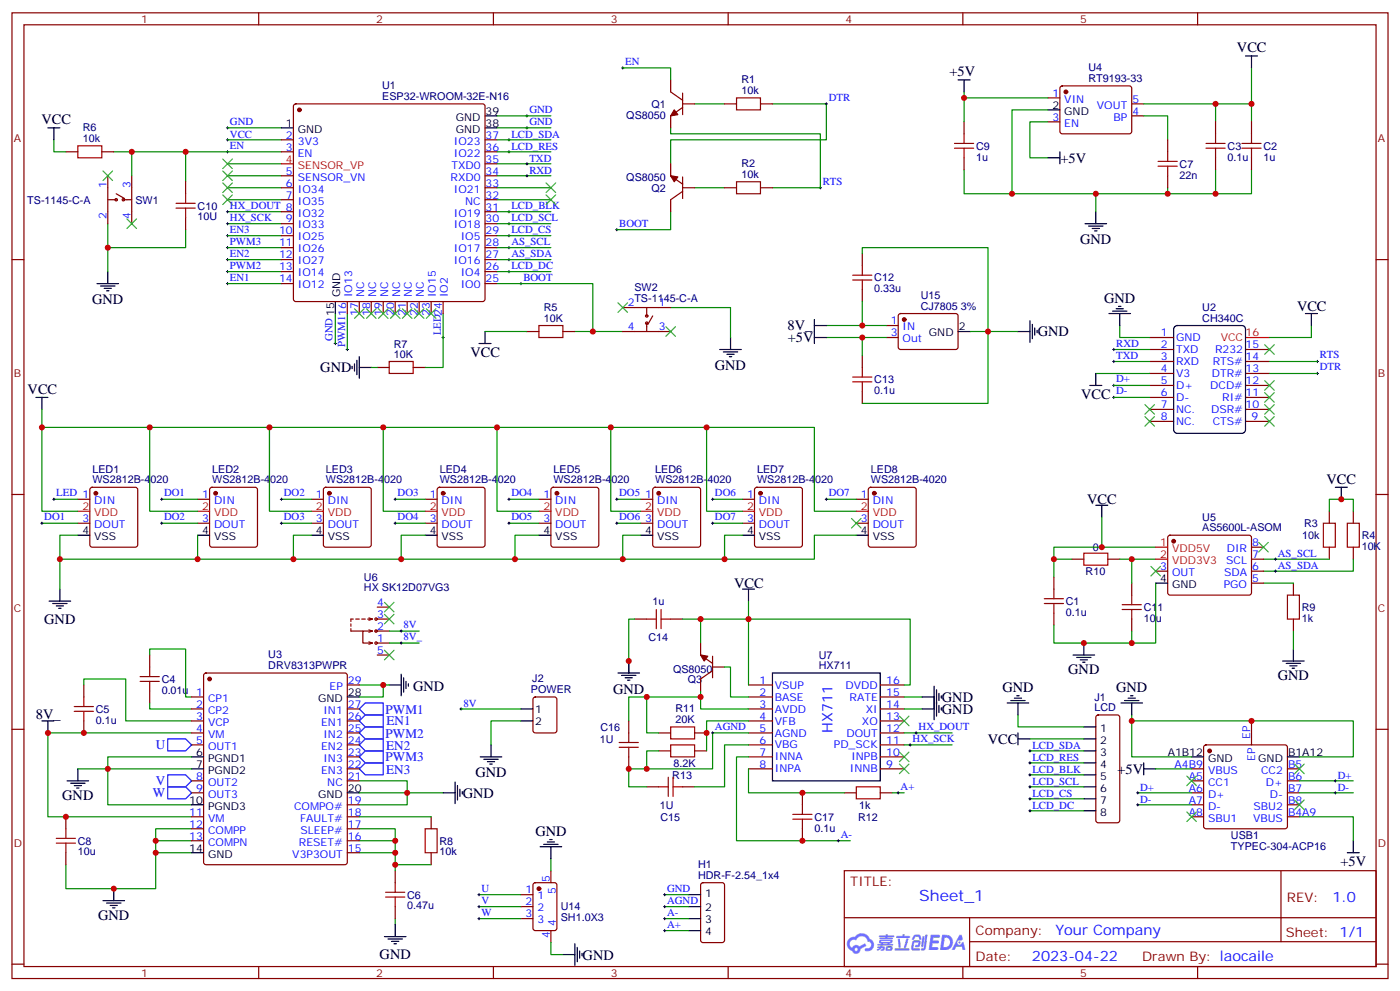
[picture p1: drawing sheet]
# EasyEDA schematic Knob_Sch.json
TITLE: Sheet_1; REV: 1.0; Date: 2023-04-22; Sheet: 1/1; Drawn By: laocaile; Company: Your Company

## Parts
C1  0.1u  [C0603]
C2  1u  [C0603]
C3  0.1u  [C0603]
C4  0.01u  [C0603]
C5  0.1u  [C0603]
C6  0.47u  [C0603]
C7  22n  [C0603]
C8  10u  [C0603]
C9  1u  [C0603]
C10  10U  [C0603]
C11  10u  [C0603]
C12  0.33u  [C0603]
C13  0.1u  [C0603]
C14  1u  [C0603]
C15  1U  [C0603]
C16  1U  [C0603]
C17  0.1u  [C0603]
H1  HDR-F-2.54_1x4  [P4]
J1  LCD  [LCD_EG1]
J2  POWER  [CONN-TH_XH2.54-2P]
LED1  WS2812B-4020  [LED-SMD_WS2812B-4020]
LED2  WS2812B-4020  [LED-SMD_WS2812B-4020]
LED3  WS2812B-4020  [LED-SMD_WS2812B-4020]
LED4  WS2812B-4020  [LED-SMD_WS2812B-4020]
LED5  WS2812B-4020  [LED-SMD_WS2812B-4020]
LED6  WS2812B-4020  [LED-SMD_WS2812B-4020]
LED7  WS2812B-4020  [LED-SMD_WS2812B-4020]
LED8  WS2812B-4020  [LED-SMD_WS2812B-4020]
Q1  QS8050  [SOT-23-3_L2.9-W1.3-P1.90-LS2.4-TR]
Q2  QS8050  [SOT-23-3_L2.9-W1.3-P1.90-LS2.4-TR]
Q3  QS8050  [SOT-23-3_L2.9-W1.3-P1.90-LS2.4-TR]
R1  10k  [R0603]
R2  10k  [R0603]
R3  10k  [R0603]
R4  10K  [R0603]
R5  10K  [R0603]
R6  10k  [R0603]
R7  10K  [R0603]
R8  10k  [R0603]
R9  1k  [R0603]
R10  0  [R0603]
R11  20K  [R0603]
R12  1k  [R0603]
R13  8.2K  [R0603]
SW1  TS-1145-C-A  [KEY-SMD_4P-L4.2-W3.2-P2.20-LS4.6]
SW2  TS-1145-C-A  [KEY-SMD_4P-L4.2-W3.2-P2.20-LS4.6]
U1  ESP32-WROOM-32E-N16  [WIFI-SMD_ESP32-WROOM-32E]
U2  CH340C  [SOP-16_L10.0-W3.9-P1.27-LS6.0-BL]
U3  DRV8313PWPR  [HTSSOP-28_L9.8-W4.5-P0.65-LS6.6-BL-EP]
U4  RT9193-33  [SOT-23-5_L2.9-W1.6-P0.95-LS2.8-BL]
U5  AS5600L-ASOM  [SOIC-8_L5.0-W4.0-P1.27-LS6.0-BL]
U6  HX SK12D07VG3  [SW-TH_SK12D07VG3]
U7  HX711  [SOP-16_L10.0-W3.9-P1.27-LS6.0-BL]
U14  SH1.0X3  [CONN-SMD_SH1.0X3]
U15  CJ7805 3%  [TO-252-2_L6.6-W6.1-P4.58-LS10.1-BR-CW]
USB1  TYPEC-304-ACP16  [USB-C-SMD_TYPE-C-16P-1]

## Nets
8V: J2.1 U6.2
8V_: C5.1 C8.2 C12.2 U3.4(VM) U3.11(VM) U6.1 U15.1(IN)
+5V: C9.2 C13.2 U4.1(VIN) U4.3(EN) U15.3(Out) USB1.A4B9(VBUS) USB1.B4A9(VBUS)
AGND: C15.2 C16.1 H1.2 R13.1 U7.5(AGND)
GND: C1.1 C2.1 C3.1 C6.1 C7.1 C8.1 C9.1 C10.1 C11.1 C12.1 C13.1 C14.2 H1.1 J1.1 J2.2 LED1.4(VSS) LED2.4(VSS) LED3.4(VSS) LED4.4(VSS) LED5.4(VSS) LED6.4(VSS) LED7.4(VSS) LED8.4(VSS) R7.2 R9.1 SW1.2 SW2.1 U1.1(GND) U1.15(GND) U1.38(GND) U1.39(GND) U2.1(GND) U3.6(PGND1) U3.7(PGND2) U3.10(PGND3) U3.12(COMPP) U3.13(COMPN) U3.14(GND) U3.19(COMPO#) U3.20(GND) U3.21(NC) U3.28(GND) U3.29(EP) U4.2(GND) U5.4(GND) U7.14(XI) U7.15(RATE) U14.4 U14.5 U15.2(GND) USB1.A1B12(GND) USB1.B1A12(GND) USB1.EP
VCC: C1.2 C2.2 C3.2 C14.1 J1.2 LED1.2(VDD) LED2.2(VDD) LED3.2(VDD) LED4.2(VDD) LED5.2(VDD) LED6.2(VDD) LED7.2(VDD) LED8.2(VDD) Q3.1(E) R3.2 R4.2 R5.1 R6.2 R10.2 U1.2(3V3) U2.4(V3) U2.16(VCC) U4.5(VOUT) U5.1(VDD5V) U7.1(VSUP) U7.16(DVDD)
A+: H1.4 R12.2
A-: C17.2 H1.3 U7.7(INNA)
AS_SCL: R3.1 U1.28(IO17) U5.7(SCL)
AS_SDA: R4.1 U1.27(IO16) U5.6(SDA)
BOOT: Q2.3(C) R5.2 SW2.4 U1.25(IO0)
D+: U2.5(D+) USB1.A6(D+) USB1.B6(D+)
D-: U2.6(D-) USB1.A7(D-) USB1.B7(D-)
DO1: LED1.3(DOUT) LED2.1(DIN)
DO2: LED2.3(DOUT) LED3.1(DIN)
DO3: LED3.3(DOUT) LED4.1(DIN)
DO4: LED4.3(DOUT) LED5.1(DIN)
DO5: LED5.3(DOUT) LED6.1(DIN)
DO6: LED6.3(DOUT) LED7.1(DIN)
DO7: LED7.3(DOUT) LED8.1(DIN)
DTR: Q2.1(E) R1.2 U2.13(DTR#)
EN: C10.2 Q1.3(C) R6.1 SW1.3 U1.3(EN)
EN1: U1.14(IO12) U3.26(EN1)
EN2: U1.12(IO27) U3.24(EN2)
EN3: U1.10(IO25) U3.22(EN3)
HX_DOUT: U1.8(IO32) U7.12(DOUT)
HX_SCK: U1.9(IO33) U7.11(PD_SCK)
LCD_BLK: J1.5 U1.31(IO19)
LCD_CS: J1.7 U1.29(IO5)
LCD_DC: J1.8 U1.26(IO4)
LCD_RES: J1.4 U1.36(IO22)
LCD_SCL: J1.6 U1.30(IO18)
LCD_SDA: J1.3 U1.37(IO23)
LED: LED1.1(DIN) R7.1 U1.24(IO2)
PWM1: U1.16(IO13) U3.27(IN1)
PWM2: U1.13(IO14) U3.25(IN2)
PWM3: U1.11(IO26) U3.23(IN3)
RTS: Q1.1(E) R2.2 U2.14(RTS#)
RXD: U1.34(RXD0) U2.2(TXD)
TXD: U1.35(TXD0) U2.3(RXD)
U: U3.5(OUT1) U14.1
V: U3.8(OUT2) U14.2
W: U3.9(OUT3) U14.3
C4_1: C4.1 U3.2(CP2)
C4_2: C4.2 U3.1(CP1)
C5_2: C5.2 U3.3(VCP)
R1_1: Q1.2(B) R1.1
R2_1: Q2.2(B) R2.1
R8_1: C6.2 R8.1 U3.15(V3P3OUT) U3.16(RESET#) U3.17(SLEEP#)
R8_2: R8.2 U3.18(FAULT#)
R9_2: R9.2 U5.5(PGO)
R10_1: C11.2 R10.1 U5.2(VDD3V3)
U4_4: C7.2 U4.4(BP)
U7_2: Q3.2(B) U7.2(BASE)
U7_3: C16.2 Q3.3(C) R11.1 U7.3(AVDD)
U7_4: R11.2 R13.2 U7.4(VFB)
U7_6: C15.1 U7.6(VBG)
U7_8: C17.1 R12.1 U7.8(INPA)

Not connected (* = marked no-connect by the designer): LED8 3(DOUT)*; SW1 1* 4*; SW2 2* 3*; U1 4(SENSOR_VP) 5(SENSOR_VN) 6(IO34) 7(IO35) 17(NC)* 18(NC)* 19(NC)* 20(NC)* 21(NC)* 22(NC)* 23(IO15)* 32(NC) 33(IO21); U2 7(NC.)* 8(NC.)* 9(CTS#)* 10(DSR#)* 11(RI#)* 12(DCD#)* 15(R232)*; U5 3(OUT)* 8(DIR)*; U6 3* 4* 5*; U7 9(INNB)* 10(INPB)* 13(XO)*; USB1 A5(CC1)* A8(SBU1)* B5(CC2)* B8(SBU2)*

# EasyEDA board Knob_PCB.json

Outline 90 x 90 mm; copper layers: TopLayer, BottomLayer. Coordinates in mm from the lower left corner of the outline.
Outline path: 26.03,48.55 26.44,48.15 26.03,47.75 16.64,47.75 16.24,48.15 16.64,48.55 closed ; 26.03,42.56 26.44,42.16 26.03,41.76 16.64,41.76 16.24,42.16 16.64,42.56 closed ; 41.49,73.28 41.89,73.68 42.29,73.28 42.29,63.88 41.89,63.48 41.49,63.88 closed ; 41.6,25.91 42,26.31 42.4,25.91 42.4,16.51 42,16.11 41.6,16.51 closed ; 47.6,25.91 48,26.31 48.4,25.91 48.4,16.51 48,16.11 47.6,16.51 closed ; 47.84,73.28 48.24,73.68 48.64,73.28 48.64,63.88 48.24,63.48 47.84,63.88 closed ; 73.53,48.15 73.93,47.75 73.53,47.35 64.13,47.35 63.73,47.75 64.13,48.15 closed ; 73.53,42.08 73.93,41.67 73.53,41.28 64.13,41.28 63.74,41.67 64.13,42.08 closed ; 58.43,31.37 63.75,41.76 64.21,42.09 64.54,41.63 58.99,30.8 48.11,25.34 47.65,25.68 47.99,26.13 closed ; 58.55,58.17 48.16,63.5 47.83,63.96 48.29,64.29 59.12,58.74 64.57,47.85 64.24,47.4 63.78,47.73 closed ; 25.8,47.84 25.68,48.12 25.69,48.19 31.17,58.85 41.84,64.32 41.91,64.32 42.19,64.21 42.31,63.92 42.21,63.66 41.97,63.53 31.73,58.29 26.48,48.06 26.34,47.82 26.08,47.72 closed ; 42.27,25.78 41.99,25.66 41.93,25.67 31.09,31.22 25.64,42.1 25.64,42.16 25.75,42.45 26.03,42.56 26.3,42.47 26.43,42.22 31.66,31.78 42.05,26.46 42.29,26.32 42.39,26.06 closed ; 0,85 arc(1.46,88.54) 5,90 85,90 arc(88.54,88.54) 90,85 90,5 arc(88.54,1.46) 85,0 5,0 arc(1.46,1.46) 0,5 0,85

## Design rules (mm)
Default: track 0.254, clearance 0.152, via 0.61, via hole 0.305

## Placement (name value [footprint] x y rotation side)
C1  0.1u  [C0603]  65.91 7.49 0 top
C2  1u  [C0603]  66.8 4.57 90 top
C3  0.1u  [C0603]  64.39 4.57 270 top
C4  0.01u  [C0603]  61.47 67.31 90 top
C5  0.1u  [C0603]  63.63 67.31 90 top
C6  0.47u  [C0603]  70.49 80.64 270 top
C7  22n  [C0603]  58.77 4.56 270 top
C8  10u  [C0603]  78.1 67.31 90 top
C9  1u  [C0603]  56.77 4.57 90 top
C10  10U  [C0603]  9.65 58.31 90 top
C11  10u  [C0603]  40.13 44.96 90 top
C12  0.33u  [C0603]  83.69 67.31 90 top
C13  0.1u  [C0603]  80.77 67.29 270 top
C14  1u  [C0603]  11.3 7.24 270 top
C15  1U  [C0603]  4.3 16 180 top
C16  1U  [C0603]  4.32 9.78 0 top
C17  0.1u  [C0603]  14.61 7.11 90 top
H1  HDR-F-2.54_1x4  [P4]  25.4 15.24 270 bottom
Hole_gge7397  -  [Hole_gge7397]  45 54.5 0 top
Hole_gge7412  -  [Hole_gge7412]  45 35.5 0 top
Hole_gge7442  -  [Hole_gge7442]  35.5 45 0 top
Hole_gge7457  -  [Hole_gge7457]  54.5 45 0 top
Hole_gge13275  -  [Hole_gge13275]  3 86 0 top
Hole_gge13311  -  [Hole_gge13311]  86 86 0 top
Hole_gge13341  -  [Hole_gge13341]  86 3 0 top
Hole_gge13356  -  [Hole_gge13356]  3 3 0 top
J1  LCD  [LCD_EG1]  32.13 75.69 270 bottom
J2  POWER  [CONN-TH_XH2.54-2P]  48.13 84.71 180 top
LED1  WS2812B-4020  [LED-SMD_WS2812B-4020]  25.15 53.09 60 top
LED2  WS2812B-4020  [LED-SMD_WS2812B-4020]  35.43 63.88 30 top
LED3  WS2812B-4020  [LED-SMD_WS2812B-4020]  54.74 63.88 330 top
LED4  WS2812B-4020  [LED-SMD_WS2812B-4020]  64.13 54.74 300 top
LED5  WS2812B-4020  [LED-SMD_WS2812B-4020]  64.64 35.05 240 top
LED6  WS2812B-4020  [LED-SMD_WS2812B-4020]  54.99 25.91 210 top
LED7  WS2812B-4020  [LED-SMD_WS2812B-4020]  34.67 26.03 150 top
LED8  WS2812B-4020  [LED-SMD_WS2812B-4020]  25.78 36.07 115 top
Q1  QS8050  [SOT-23-3_L2.9-W1.3-P1.90-LS2.4-TR]  9.27 53.34 0 top
Q2  QS8050  [SOT-23-3_L2.9-W1.3-P1.90-LS2.4-TR]  16 53.34 180 top
Q3  QS8050  [SOT-23-3_L2.9-W1.3-P1.90-LS2.4-TR]  7.87 7.11 0 top
R1  10k  [R0603]  15.11 47.62 90 top
R2  10k  [R0603]  12.32 47.62 90 top
R3  10k  [R0603]  46.61 48.51 180 top
R4  10K  [R0603]  26.67 66.55 270 top
R5  10K  [R0603]  9.02 47.62 90 top
R6  10k  [R0603]  12.83 58.29 90 top
R7  10K  [R0603]  15.88 58.29 90 top
R8  10k  [R0603]  68.71 80.64 270 top
R9  1k  [R0603]  44.96 41.4 0 top
R10  0  [R0603]  43.18 48.51 0 top
R11  20K  [R0603]  4.3 12.06 180 top
R12  1k  [R0603]  17.78 7.24 270 top
R13  8.2K  [R0603]  4.3 13.97 0 top
SW1  TS-1145-C-A  [KEY-SMD_4P-L4.2-W3.2-P2.20-LS4.6]  3.05 56.52 90 top
SW2  TS-1145-C-A  [KEY-SMD_4P-L4.2-W3.2-P2.20-LS4.6]  3.05 50.29 90 top
U1  ESP32-WROOM-32E-N16  [WIFI-SMD_ESP32-WROOM-32E]  14.48 72.9 270 top
U2  CH340C  [SOP-16_L10.0-W3.9-P1.27-LS6.0-BL]  76.96 7.11 270 top
U3  DRV8313PWPR  [HTSSOP-28_L9.8-W4.5-P0.65-LS6.6-BL-EP]  66.29 74.42 0 top
U4  RT9193-33  [SOT-23-5_L2.9-W1.6-P0.95-LS2.8-BL]  61.82 4.82 180 top
U5  AS5600L-ASOM  [SOIC-8_L5.0-W4.0-P1.27-LS6.0-BL]  45 45 270 top
U6  HX SK12D07VG3  [SW-TH_SK12D07VG3]  67.06 87.38 180 top
U7  HX711  [SOP-16_L10.0-W3.9-P1.27-LS6.0-BL]  13.21 14.22 0 top
U14  SH1.0X3  [CONN-SMD_SH1.0X3]  75.06 59.82 0 top
U15  CJ7805 3%  [TO-252-2_L6.6-W6.1-P4.58-LS10.1-BR-CW]  85.09 58.93 90 top
USB1  TYPEC-304-ACP16  [USB-C-SMD_TYPE-C-16P-1]  45 5.33 0 top

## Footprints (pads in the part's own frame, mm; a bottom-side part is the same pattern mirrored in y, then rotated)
C0603
  rect 0.8x0.9 smd: 1(-0.7,0) 2(0.7,0)
CONN-SMD_SH1.0X3
  rect 0.5x1.6 smd: 1(-1,1.448) 2(0,1.448) 3(1,1.448)
  rect 0.8x1.8 smd: 4(-2.1,-1.448) 5(2.1,-1.448)
CONN-TH_XH2.54-2P
  rect 1.524x1.524 hole 1.05x1: 1(-1.25,0) 2(1.25,0)
Hole_gge7397
  round 2.6 hole 2.6 unplated: (0,0)
Hole_gge7412
  round 2.6 hole 2.6 unplated: (0,0)
Hole_gge7442
  round 2.6 hole 2.6 unplated: (0,0)
Hole_gge7457
  round 2.6 hole 2.6 unplated: (0,0)
Hole_gge13275
  round 3 hole 3 unplated: (0,0)
Hole_gge13311
  round 3 hole 3 unplated: (0,0)
Hole_gge13341
  round 3 hole 3 unplated: (0,0)
Hole_gge13356
  round 3 hole 3 unplated: (0,0)
HTSSOP-28_L9.8-W4.5-P0.65-LS6.6-BL-EP
  round 0.6 hole 0.3: (-1.5,0.5) (-1.5,-0.5) (-0.5,0.5) (-0.5,-0.5) (0.5,0.5) (0.5,-0.5) (1.5,0.5) (1.5,-0.5)
  oval 0.343x1.732 smd: 1(-4.225,-2.866) 2(-3.575,-2.866) 3(-2.925,-2.866) 4(-2.275,-2.866) 5(-1.625,-2.866) 6(-0.975,-2.866) 7(-0.325,-2.866) 8(0.325,-2.866) 9(0.975,-2.866) 10(1.625,-2.866) 11(2.275,-2.866) 12(2.925,-2.866) 13(3.575,-2.866) 14(4.225,-2.866) 15(4.225,2.866) 16(3.575,2.866) 17(2.925,2.866) 18(2.275,2.866) 19(1.625,2.866) 20(0.975,2.866) 21(0.325,2.866) 22(-0.325,2.866) 23(-0.975,2.866) 24(-1.625,2.866) 25(-2.275,2.866) 26(-2.925,2.866) 27(-3.575,2.866) 28(-4.225,2.866)
  rect 6.2x2.75 smd: 29(0,0)
KEY-SMD_4P-L4.2-W3.2-P2.20-LS4.6
  rect 1.05x0.7 smd: 1(-2.1,1.075) 2(2.1,1.075) 3(-2.1,-1.075) 4(2.1,-1.075)
LCD_EG1
  rect 1.5x3 smd: 1(-7,0) 2(-5,0) 3(-3,0) 4(-1,0) 5(1,0) 6(3,0) 7(5,0) 8(7,0)
LED-SMD_WS2812B-4020
  rect 0.42x1.3 smd: 1(1.275,0) 2(0.425,0) 3(-0.425,0) 4(-1.275,0)
P4
  rect 1.5x3 smd: 1(-2.921,-0.381) 2(-0.921,-0.381) 3(1.079,-0.381) 4(3.079,-0.381)
R0603
  rect 0.806x0.864 smd: 1(-0.753,0) 2(0.753,0)
SOIC-8_L5.0-W4.0-P1.27-LS6.0-BL
  oval 0.568x1.95 smd: 1(-1.905,-2.705) 2(-0.635,-2.705) 3(0.635,-2.705) 4(1.905,-2.705) 5(1.905,2.705) 6(0.635,2.705) 7(-0.635,2.705) 8(-1.905,2.705)
SOP-16_L10.0-W3.9-P1.27-LS6.0-BL
  oval 0.56x1.745 smd: 1(-4.445,-2.873) 2(-3.175,-2.873) 3(-1.905,-2.873) 4(-0.635,-2.873) 5(0.635,-2.873) 6(1.905,-2.873) 7(3.175,-2.873) 8(4.445,-2.873) 9(4.445,2.873) 10(3.175,2.873) 11(1.905,2.873) 12(0.635,2.873) 13(-0.635,2.873) 14(-1.905,2.873) 15(-3.175,2.873) 16(-4.445,2.873)
SOT-23-3_L2.9-W1.3-P1.90-LS2.4-TR
  rect 1.25x0.7 smd: 1(1.25,0.95) 2(1.25,-0.95) 3(-1.25,0)
SOT-23-5_L2.9-W1.6-P0.95-LS2.8-BL
  rect 0.6x1 smd: 1(-0.95,-1.1) 2(0,-1.1) 3(0.95,-1.1) 4(0.95,1.1) 5(-0.95,1.1)
SW-TH_SK12D07VG3
  oval 1.6x1.6 hole 1: 1(-2,0) 2(0,0) 3(2,0)
  oval 2x2.6 hole 1x1.4: 4(4.15,0) 5(-4.15,0)
TO-252-2_L6.6-W6.1-P4.58-LS10.1-BR-CW
  rect 2.364x1.064 smd: 1(3.462,-2.286) 3(3.462,2.286)
  rect 6.004x5.512 smd: 2(-3.462,0)
USB-C-SMD_TYPE-C-16P-1
  round 0.65 hole 0.65 unplated: (-2.9,1.24) (2.9,1.25)
  rect 0.6x1.15 smd: A1B12(-3.2,2.41) A4B9(-2.4,2.41) B1A12(3.2,2.41) B4A9(2.4,2.41)
  rect 0.3x1.15 smd: A5(-1.25,2.41) A6(-0.25,2.41) A7(0.25,2.41) A8(1.25,2.41) B5(1.75,2.41) B6(0.75,2.41) B7(-0.75,2.41) B8(-1.75,2.41)
  oval 1x2.1 hole 0.6x1.7: EP(-4.32,1.74) EP(4.32,1.74)
  oval 1x1.8 hole 0.6x1.4: EP(-4.32,-2.41) EP(4.32,-2.41)
WIFI-SMD_ESP32-WROOM-32E
  rect 0.95x2.1 smd: 1(-9.002,-9) 2(-7.732,-9) 3(-6.463,-9) 4(-5.192,-9) 5(-3.922,-9) 6(-2.652,-9) 7(-1.383,-9) 8(-0.113,-9) 9(1.157,-9) 10(2.428,-9) 11(3.697,-9) 12(4.968,-9) 13(6.237,-9) 14(7.508,-9) 25(7.508,9) 26(6.237,9) 27(4.968,9) 28(3.697,9) 29(2.428,9) 30(1.157,9) 31(-0.113,9) 32(-1.383,9) 33(-2.652,9) 34(-3.922,9) 35(-5.192,9) 36(-6.463,9) 37(-7.732,9) 38(-9.002,9)
  rect 2.1x0.95 smd: 15(9.002,-5.715) 16(9.002,-4.445) 17(9.002,-3.175) 18(9.002,-1.905) 19(9.002,-0.635) 20(9.002,0.635) 21(9.002,1.905) 22(9.002,3.175) 23(9.002,4.445) 24(9.002,5.715)
  rect 0.9x0.9 smd: 39(-2.722,-0.1) 39(-2.722,-1.5) 39(-2.722,-2.9) 39(-1.322,-0.1) 39(-1.322,-1.5) 39(-1.322,-2.9) 39(0.079,-0.1) 39(0.079,-1.5) 39(0.079,-2.9)

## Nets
As in the schematic, except:
8V: J2.2 U6.2
GND: C1.1 C2.1 C3.1 C6.1 C7.1 C8.1 C9.1 C10.1 C11.1 C12.1 C13.1 C14.2 H1.1 J1.1 J2.1 LED1.4 LED2.4 LED3.4 LED4.4 LED5.4 LED6.4 LED7.4 LED8.4 R7.2 R9.1 SW1.2 SW2.1 U1.1 U1.15 U1.38 U1.39 U2.1 U3.6 U3.7 U3.10 U3.12 U3.13 U3.14 U3.19 U3.20 U3.21 U3.28 U3.29 U4.2 U5.4 U7.14 U7.15 U14.4 U14.5 U15.2 USB1.A1B12 USB1.B1A12 USB1.EP

Pads without a net: LED8 3; SW1 1 4; SW2 2 3; U1 4 5 6 7 17 18 19 20 21 22 23 32 33; U2 7 8 9 10 11 12 15; U5 3 8; U6 3 4 5; U7 9 10 13; USB1 A5 A8 B5 B8

## Via types
v1: diameter 0.61, hole 0.305, TopLayer to BottomLayer, 110 vias

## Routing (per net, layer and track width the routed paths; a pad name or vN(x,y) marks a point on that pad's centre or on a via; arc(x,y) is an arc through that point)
8V: length 23.7
  TopLayer w0.4: J2.2 48.15,83.44 65.53,83.44 67.06,84.96 U6.2
8V_: length 71.8
  TopLayer w0.254: U3.4 64.02,72.4 64.38,72.77 68.2,72.77 68.57,72.4 U3.11
  TopLayer w0.4: U6.1 71.5,82.93 77.98,82.93 79.63,81.28 79.63,74.93 87.38,67.18 87.38,65.28 ; 87.38,65.28 U15.1 ; 87.38,65.28 84.77,67.88 83.69,67.88 ; U3.11 68.57,70.24 69.85,68.96 77.15,68.96 C8.2 ; U3.4 64.02,69.34 64.64,68.71 64.64,66.93 64.26,66.55 64.2,66.61 C5.1 ; 83.69,68.01 82.74,68.96 79.77,68.96 78.99,68.19 77.74,68.19
+5V: length 111.1
  TopLayer w0.254: 48.51,9.78 51.31,9.78 55.81,5.27 C9.2 57.09,5.27 58.67,6.86 59.93,6.86 U4.3 61.09,5.7 61.09,5.21 61.47,4.83 62.43,4.83 62.77,5.16 U4.1 v1(63.83,6.99) 63.88,6.99 ; 48.51,9.78 43.62,9.78 42.6,8.75 USB1.A4B9 ; 48.51,9.78 47.4,8.66 47.4,7.74 ; v1(81.91,6.99) 83.06,8.13 83.06,46.23 80.26,49.02 80.26,59.85 U15.3 82.8,64.2 80.77,66.23
  BottomLayer w0.254: v1(63.83,6.99) v1(81.91,6.99)
AGND: length 39.5
  TopLayer w0.254: v1(13.84,9.53) U7.5 13.84,13.21 12.32,14.73 4.87,14.73 C15.2 3.6,14.03 R13.1 2.03,12.46 2.03,11.3 2.09,11.3 C16.1
  BottomLayer w0.254: 18.11,16.2 13.84,11.94 v1(13.84,9.53) ; H1.2 18.07,16.16 17.6,15.69
GND:
  vias: v1(1.91,81.41) v1(6.1,42.55) v1(6.6,62.61) v1(7.24,50.42) v1(8.38,1.27) v1(11.3,5.21) v1(12.32,55.75) v1(12.57,38.35) v1(19.05,34.8) v1(19.18,54.36) v1(20.45,65.53) v1(20.7,23.37) v1(21.21,67.82) v1(23.88,60.2) v1(24,50.42) v1(28.96,8.38) v1(29.34,28.96) v1(30.99,45.08) v1(30.99,18.54) v1(32.38,19.43) v1(32.77,64.77) v1(33.02,49.91) v1(37.85,18.8) v1(38.1,81.15) v1(40,38.86) v1(40.26,50.67) v1(44.07,18.54) v1(44.96,60.45) v1(45.09,25.02) v1(50.55,66.67) v1(51.56,37.97) v1(52.2,2.54) v1(53.85,77.22) v1(53.85,32.89) v1(55.5,86.36) v1(56.9,50.04) v1(56.9,40.64) v1(57.28,18.03) v1(58.17,86.87) v1(59.44,69.22) v1(60.45,75.06) v1(62.1,60.71) v1(62.48,45.34) v1(65.79,69.98) v1(66.55,61.59) v1(67.31,39.12) v1(70.61,21.72) v1(70.74,17.4) v1(72.01,1.02) v1(72.26,31.5) v1(72.39,64.01) v1(72.9,45.34) v1(74.8,77.6) v1(76.71,67.56) v1(77.6,55.63) v1(78.23,20.19) v1(79.38,63.37) v1(82.93,79.76) v1(87.12,57.15) v1(88.14,64.01)
VCC: length 599.9
  TopLayer w0.254: LED5.2 64.82,34.29 69.47,34.29 73.03,37.85 v1(73.03,37.97) 74.55,39.5 74.55,48.26 67.94,54.86 64.84,54.86 64.35,54.37 ; C1.2 66.8,7.3 C2.2 65.79,5.27 C3.2 62.92,3.87 U4.5 ; 43.81,48.64 R10.2 ; R10.2 45.85,48.51 ; R10.2 42.32,46.91 42.3,46.91 ; U7.1 8.76,8.42 Q3.1 ; 12.83,59.05 12.7,59.17 v1(12.7,61.09) ; Q3.1 9.25,7.94 C14.1 ; Q3.1 8,6.94 8,2.92 9.4,1.52 31.62,1.52 40.89,10.79 65.79,10.79 66.61,9.95 66.61,7.49 66.87,7.75 v1(70.5,7.75) U2.4 76.45,7.75 77.34,8.64 77.34,10.41 78.49,11.56 U2.16 80.77,12.49 80.77,47.37 v1(68.45,59.69) ; 54.62,25.69 54.86,25.45 v1(54.86,16.66) 54.86,15.75 54.36,15.24 39.5,15.24 34.16,20.57 34.16,26.11 LED7.2 ; U1.2 4.05,80.63 2.03,78.61 v1(2.03,64.26) ; R5.1 9.02,43.3 ; LED3.2 55.25,63.81 v1(55.25,66.29) ; LED1.2 22.55,56.26 14.35,56.26 14.1,56.52 14.1,58.29 13.34,59.05 R6.2 ; 9.02,37.73 10.29,36.45 25.6,36.45 ; v1(3.56,51.05) 4.7,51.05 8.88,46.87 9.02,46.87 11.44,44.45 15.75,44.45 17.14,45.85 31.5,45.85 35.18,49.53 44.96,49.53 45.86,48.63 R3.2 ; U7.16 9.02,17.1 9.02,43.48 ; 35.8,64.09 34.1,65.79 R4.2 26.54,65.67 v1(26.54,61.21)
  BottomLayer w0.254: 32.13,80.69 33.86,80.69 34.8,79.76 34.8,68.07 27.81,61.09 26.54,61.09 v1(26.54,61.21) 26.42,61.09 v1(12.7,61.09) ; v1(55.25,66.29) 59.44,66.29 66.04,59.69 v1(68.45,59.69) ; v1(12.7,61.09) 9.02,61.09 ; v1(12.7,61.09) 5.08,61.09 2.03,64.14 v1(2.03,64.26) 2.03,52.58 v1(3.56,51.05) 3.43,50.93 3.43,36.45 19.81,20.07 34.54,20.07 39.37,15.24 53.44,15.24 54.86,16.66 ; v1(70.5,7.75) 63.78,7.75 v1(54.86,16.66) 54.86,19.81 v1(73.03,37.97) 74.62,39.57 83.06,39.57
(no net):
  vias: v1(63.88,18.41)
A+: length 14.6
  TopLayer w0.254: 17.78,6.48 17.78,4.92 18.26,4.44 v1(19.05,4.44)
  BottomLayer w0.254: v1(19.05,4.44) 20.32,4.44 22.36,6.49 ; 22.36,6.48 22.36,9.15 25.53,12.32 25.78,12.16
A-: length 17.6
  TopLayer w0.254: C17.2 16.06,9.27 v1(16.26,9.27) 16.38,9.4 U7.7
  BottomLayer w0.254: H1.3 18.35,14.16 16.26,12.06 v1(16.26,9.27)
AS_SCL: length 60.6
  TopLayer w0.254: v1(49.66,52.32) 49.66,46.61 48.68,45.64 47.7,45.64 ; U1.28 28.04,69.19 ; 47.36,48.51 46.35,47.51 46.35,46.1 46.82,45.63 U5.7 ; v1(35.69,75.56) 34.42,75.56 28.07,69.22
  BottomLayer w0.254: 35.56,75.44 v1(35.69,75.56) 42.67,75.56 46.86,71.37 46.86,57.02 49.66,54.23 v1(49.66,52.32)
AS_SDA: length 60.2
  TopLayer w0.254: U1.27 26.04,67.93 R4.1 27.8,67.3 35.18,74.68 v1(44.83,74.68) ; v1(51.05,51.56) 51.05,45.59 49.83,44.37 47.7,44.37
  BottomLayer w0.254: v1(51.05,51.56) 51.05,54.1 47.5,57.66 47.5,72.01 v1(44.83,74.68)
BOOT: length 35.1
  TopLayer w0.254: 4.38,52.39 7.55,52.39 v1(9.02,50.93) 9.02,48.38 ; v1(16.13,51.05) 16.13,52.22 Q2.3 ; U1.25 21.97,63.88 v1(21.97,59.94)
  BottomLayer w0.254: v1(21.97,59.94) 16.13,54.1 v1(16.13,51.05) 9.14,51.05 v1(9.02,50.93)
C4_1: length 5.5
  TopLayer w0.254: 62.72,71.56 62.72,67.86 61.47,66.61
C4_2: length 3.8
  TopLayer w0.254: C4.2 61.47,70.96 62.07,71.56
C5_2: length 3.7
  TopLayer w0.254: U3.3 63.37,68.27 C5.2
D+: length 39.6
  TopLayer w0.254: USB1.A6 44.7,7.79 44.7,8.89 44.83,9.02 45.59,9.02 45.75,8.86 USB1.B6 45.75,2.26 46.48,1.52 67.82,1.52 72.77,6.48 U2.5
D-: length 39.4
  TopLayer w0.254: U2.6 72.64,5.21 68.45,1.02 45.97,1.02 44.25,2.74 44.25,6.68 ; 44.25,6.68 44.32,6.6 45.09,6.6 45.25,6.77 USB1.A7 ; 44.25,6.68 USB1.B7
DO1: length 19.6
  TopLayer w0.254: LED2.1 36.54,64.94 v1(35.94,65.53) ; v1(24,53.97) 24,53.65 LED1.3
  BottomLayer w0.254: v1(35.94,65.53) 35.56,65.53 v1(24,53.97)
DO2: length 36.1
  TopLayer w0.254: 35.06,63.67 35.61,63.12 36,63.12 36.98,63.52 40.89,67.44 40.89,73.41 41.66,74.17 48.9,74.17 56.13,66.93 56.13,63.54 LED3.1
DO3: length 16
  TopLayer w0.254: LED4.1 64.61,53.47 63.63,53.47 62.87,54.23 62.36,56.01 57.32,61.04 54.23,63.12 54.23,63.95 54.37,64.09
DO4: length 38.5
  TopLayer w0.254: 63.92,55.11 64.44,55.63 68.33,55.63 75.18,48.77 75.18,37.34 71.63,33.78 64.39,33.78 64.22,33.95 LED5.1
DO5: length 16.1
  TopLayer w0.254: LED5.3 63.75,35.69 59.31,30.35 54.23,26.67 53.85,26.42 53.59,25.91 LED6.1
DO6: length 44.1
  TopLayer w0.254: LED7.1 31.37,24.48 31.37,21.97 38.74,14.6 54.86,14.6 55.63,15.37 55.63,25.85 55.36,26.12
DO7: length 16.4
  TopLayer w0.254: LED8.1 26.54,37.21 28.32,33.4 28.7,32.39 35.31,27.05 35.31,26.09 35.04,25.82
DTR: length 111.6
  TopLayer w0.254: 15.11,48.39 16.26,47.24 v1(18.54,47.24) ; v1(82.3,43.94) 82.3,8.72 81.19,7.62 79.96,7.62 U2.13 ; 15.11,48.38 15.11,52.03 Q2.1
  BottomLayer w0.254: v1(82.3,43.94) 79.38,46.86 18.54,46.86 v1(18.54,47.24)
EN: length 42.9
  TopLayer w0.254: 12.83,57.54 11.94,57.53 11.56,57.78 11.56,58.8 11.34,59.01 C10.2 8,57.36 8,53.59 7.75,53.34 Q1.3 5.33,53.34 4.26,54.41 SW1.3 2.79,55.74 2.79,78.09 3.88,79.18 3.94,79.25 5.36,79.25 U1.3
EN1: length 76.7
  TopLayer w0.254: v1(32.13,86.49) 35.81,86.49 42.42,79.88 62.4,79.88 63.37,78.92 U3.26 ; U1.14 v1(7.75,65.41)
  BottomLayer w0.254: v1(32.13,86.49) 25.15,86.49 21.72,83.06 21.72,74.04 13.08,65.41 v1(7.75,65.41)
EN2: length 78.7
  TopLayer w0.254: v1(29.08,88.01) 36.7,88.01 43.31,81.41 63.09,81.41 64.67,79.83 U3.24 ; U1.12 v1(7.75,67.94)
  BottomLayer w0.254: v1(29.08,88.01) 25.27,88.01 20.7,83.44 20.7,74.42 14.22,67.94 v1(7.75,67.94)
EN3: length 80.7
  TopLayer w0.254: 65.97,77.29 65.97,80.72 63.88,82.8 44.2,82.8 37.59,89.41 v1(26.16,89.41) ; U1.10 v1(7.75,70.48)
  BottomLayer w0.254: v1(26.16,89.41) 25.15,89.41 19.69,83.95 19.69,74.8 15.37,70.48 v1(7.75,70.48)
HX_DOUT: length 69.8
  TopLayer w0.254: U1.8 v1(8,73.03) ; U7.12 v1(13.84,20.19)
  BottomLayer w0.254: v1(13.84,20.19) 0.76,33.27 0.76,70.87 2.92,73.03 v1(8,73.03)
HX_SCK: length 69.2
  TopLayer w0.254: v1(8.13,71.75) 8.11,71.74 U1.9 ; U7.11 v1(15.11,21.08)
  BottomLayer w0.254: v1(15.11,21.08) 15.11,21.21 1.27,35.05 1.27,70.48 2.54,71.75 v1(8.13,71.75)
LCD_BLK: length 9.4
  TopLayer w0.254: U1.31 25.16,73.01 v1(25.27,72.9)
  BottomLayer w0.254: J1.5 27.07,74.69 v1(25.27,72.9)
LCD_CS: length 8.8
  TopLayer w0.254: v1(25.27,70.36) 25.16,70.47 U1.29
  BottomLayer w0.254: J1.7 25.61,70.69 v1(25.27,70.36)
LCD_DC: length 9.5
  TopLayer w0.254: U1.26 v1(25.27,66.67)
  BottomLayer w0.254: v1(25.27,66.67) 27.29,68.69 J1.8
LCD_RES: length 10.8
  TopLayer w0.254: U1.36 v1(25.27,79.38)
  BottomLayer w0.254: v1(25.27,79.38) 27.69,79.38 28.19,78.87 28.19,77.14 28.64,76.69 J1.4
LCD_SCL: length 9
  TopLayer w0.254: v1(25.27,71.75) 25.26,71.74 U1.30
  BottomLayer w0.254: J1.6 26.21,72.69 v1(25.27,71.75)
LCD_SDA: length 9.5
  TopLayer w0.254: v1(25.27,80.64) 25.26,80.63 U1.37
  BottomLayer w0.254: v1(25.27,80.64) 28.32,80.64 30.27,78.69 J1.3
LED: length 18.6
  TopLayer w0.254: U1.24 20.19,59.78 22.43,57.54 ; 22.43,57.54 R7.1 ; 22.43,57.54 LED1.1
PWM1: length 74.5
  TopLayer w0.254: 62.72,77.29 62.72,78.47 62.23,78.99 42.04,78.99 35.31,85.72 v1(33.78,85.72) ; 10.03,63.9 v1(10.03,62.1)
  BottomLayer w0.254: v1(33.78,85.72) 25.15,85.72 22.22,82.8 22.22,73.79 12.57,64.14 10.8,64.14 10.03,63.37 v1(10.03,62.1)
PWM2: length 77.8
  TopLayer w0.254: v1(30.48,87.25) 36.32,87.25 42.93,80.64 62.91,80.64 64.02,79.53 U3.25 ; v1(7.75,66.67) U1.13
  BottomLayer w0.254: v1(7.75,66.67) 13.72,66.67 21.21,74.17 21.21,83.19 25.27,87.25 v1(30.48,87.25)
PWM3: length 79.8
  TopLayer w0.254: U3.23 65.32,80.25 63.53,82.04 43.69,82.04 36.96,88.77 v1(27.43,88.77) ; v1(7.75,69.22) U1.11
  BottomLayer w0.254: v1(7.75,69.22) 14.86,69.22 20.19,74.55 20.19,83.69 25.15,88.65 27.31,88.65 v1(27.43,88.77)
R1_1: length 11.6
  TopLayer w0.254: Q1.2 10.52,46.5 11.68,45.34 13.58,45.34 15.11,46.87
R2_1: length 9.1
  TopLayer w0.254: Q2.2 14.4,54.29 13.58,53.47 13.58,47.36 13.09,46.87 12.32,46.87
R8_1: length 6.3
  TopLayer w0.254: R8.1 68.83,81.28 69.15,81.28 C6.2 70.52,79.91 U3.15 ; U3.17 U3.16 ; 69.87,77.29 70.52,77.29
R8_2: length 2.7
  TopLayer w0.254: U3.18 68.57,79.75 R8.2
R9_2: length 3.5
  TopLayer w0.254: R9.2 47.4,41.4 47.7,41.7 47.7,43.1
R10_1: length 6.6
  TopLayer w0.254: R10.1 41.4,48.51 40.13,47.24 40.13,45.66 42.27,45.66 42.3,45.64
RTS: length 114.8
  TopLayer w0.254: U2.14 81.15,9.02 81.66,9.53 v1(81.66,42.67) ; 12.32,48.38 v1(12.32,50.29) 12.32,52.49 Q1.1
  BottomLayer w0.254: v1(12.32,50.29) 12.32,49.53 18.92,42.93 81.41,42.93 v1(81.66,42.67)
RXD: length 104.2
  TopLayer w0.254: U2.2 75.31,10.29 76.07,11.05 76.07,48.77 48.02,76.82 U1.34
TXD: length 107.7
  TopLayer w0.254: U1.35 48.4,78.09 76.71,49.78 76.71,10.03 75.69,9.02 U2.3
U: length 14.6
  TopLayer w0.254: 64.67,71.55 64.67,70.08 73.03,61.34 U14.1
U4_4: length 2.2
  TopLayer w0.254: U4.4 58.91,3.72 58.77,3.87
U7_2: length 12.6
  TopLayer w0.254: U7.2 10.03,10.54 12.7,7.87 12.7,4.83 12.19,4.32 10.29,4.32 9.12,5.48 Q3.2
U7_3: length 13.6
  TopLayer w0.254: U7.3 11.3,12.7 11.18,12.83 5.81,12.83 R11.1 5.05,9.81 C16.2 5.02,8.72 Q3.3
U7_4: length 12.2
  TopLayer w0.254: U7.4 12.57,13.08 11.81,13.84 5.05,13.84 R13.2 5.05,13.57 R11.2
U7_6: length 13
  TopLayer w0.254: U7.6 15.11,12.95 12.7,15.37 5.64,15.37 C15.1
U7_8: length 7.5
  TopLayer w0.254: 14.86,6.54 14.73,6.54 C17.1 16.19,7.99 R12.1 17.65,8.12 U7.8
V: length 14.9
  TopLayer w0.254: U3.8 66.62,69.27 67.82,68.07 68.07,68.07 70.74,65.41 72.14,65.41 75.06,62.48 U14.2 74.88,61.26
W: length 15
  TopLayer w0.254: U3.9 67.27,69.76 70.74,66.29 72.52,66.29 76.06,62.76 76.06,61.26

## Copper pours and planes (outline as drawn; the poured copper is in the pictures)
GND on TopLayer: -5.46,90.81 -3.81,92.46 91.57,92.46 91.57,-5.59 90.42,-4.44 -7.49,-4.44 -6.73,-3.68 -6.6,-3.68
GND on BottomLayer: -3.81,92.96 -3.43,92.58 91.95,92.2 91.95,-3.68 91.31,-4.32 -3.81,-4.32

Small or netless copper shapes (teardrops, artwork), in the pictures only: 71 on TopLayer, 4 on BottomLayer

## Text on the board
BottomSilkLayer: CS | DC | BLK | SCL | GND | SDA | RES | VCC
TopSilkLayer: + | KNOB | -
